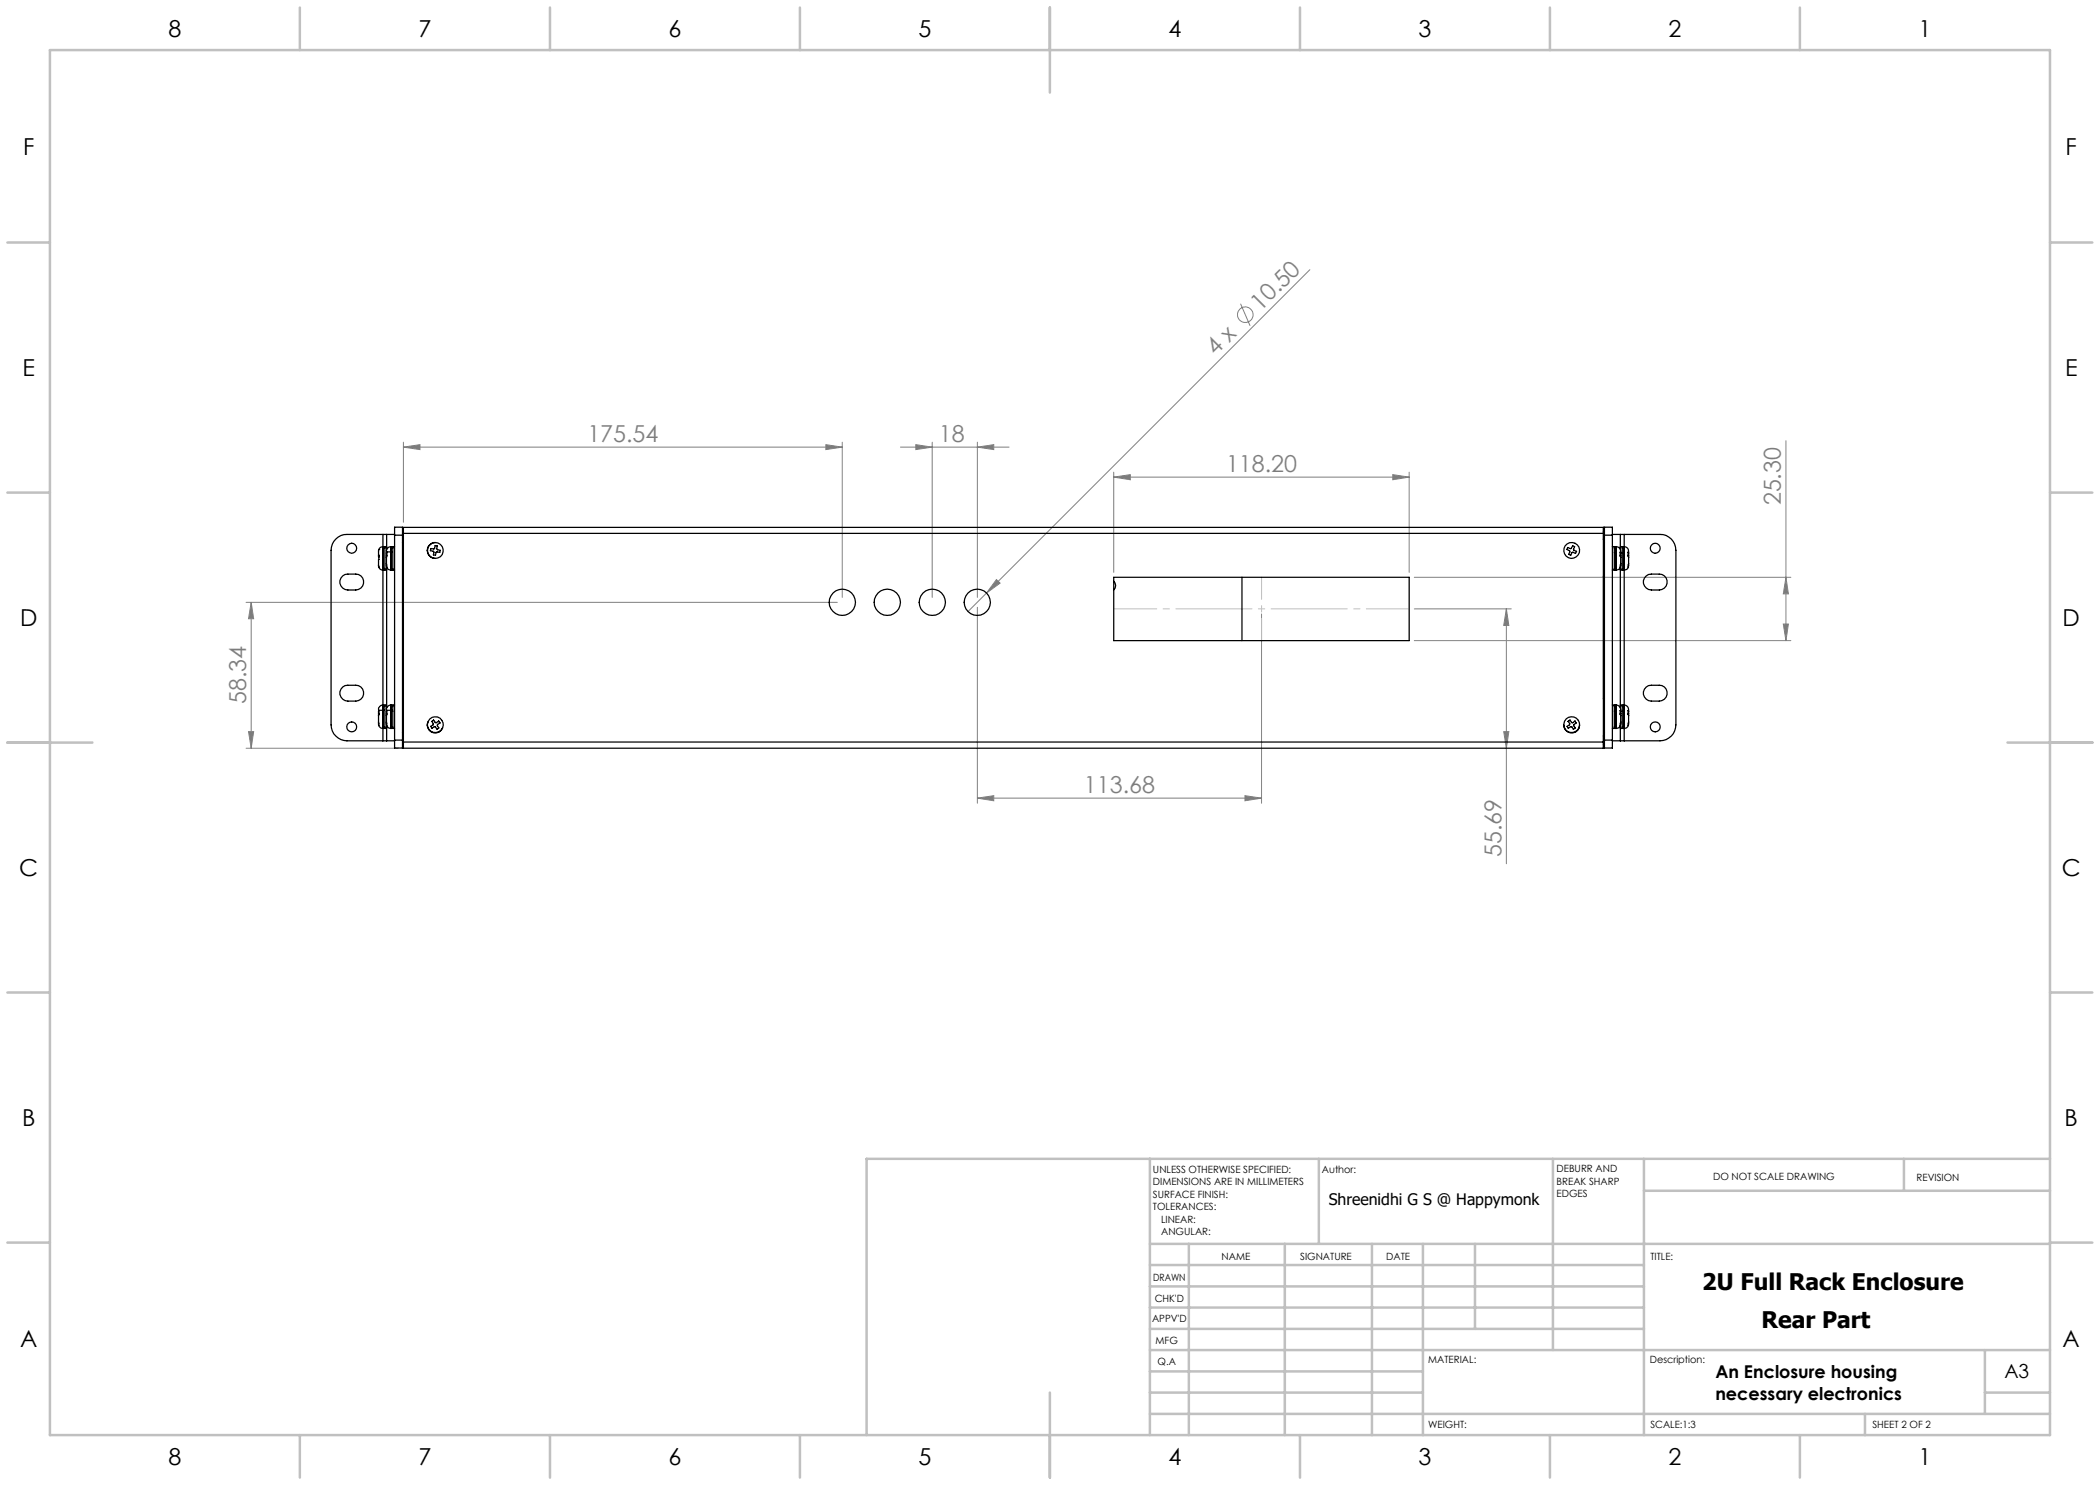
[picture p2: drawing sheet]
<svg xmlns="http://www.w3.org/2000/svg" width="420mm" height="297mm" viewBox="0 0 420 297" stroke-linecap="round" stroke-linejoin="round" font-family="sans-serif">
<g fill="none" stroke="#808080" stroke-width=".2">
<path d="M262 53.9l-68.4 68.4M248.1 60.7l1.9 4.5M80.7 89.4l3.3-.5v1zM80.7 88.4v16.1M80.7 89.4h87.8M165.2 88.9l3.3 .5-3.3 .5zM168.5 88.4v31.1M180.1 89.4h21.7M183.2 88.9l3.2 .5-3.2 .5zM186.4 88.4v31.1M195.5 89.4l3.3-.5v1zM195.5 88.4v31.1"/>
<path d="M222.7 95.4l3.4-.5v1.1zM222.7 94.4v20.1M222.7 95.4h59.1M278.6 94.9l3.2 .5-3.2 .6zM281.8 94.4v20.1M357.2 88.2v39.9M199.3 115.9l.7 .7-2.7 2zM282.9 115.5h75.3M357.2 115.5l.5 3.3h-1zM49.2 120.5h118.3M50.2 120.5l.5 3.3h-1zM50.2 120.5v29.1"/>
<path d="M195.5 121.5v39.2M252.3 122.8v37.9M282.9 121.8h19.4M282.9 128.1h75.3M301.3 121.8v51M301.3 121.8l.5 3.3h-1.1zM356.7 124.8h1l-.5 3.3zM49.2 149.6h30.5M49.7 146.3h1l-.5 3.3zM195.5 159.6l3.3-.5v1.1zM195.5 159.6h56.8M249 159.1l3.3 .5-3.3 .6z"/>
<path d="M300.7 146.3h1.1l-.5 3.3z"/>
<circle cx="249.1" cy="63" r="1.56"/>
</g>
<path d="M222.8 121.8h59.1" fill="none" stroke="#c0c0c0" stroke-width=".2" stroke-dasharray="15.2 1.3 1.3 1.3" stroke-dashoffset="6.6"/>
<path d="M252.3 115.4v12.7" fill="none" stroke="#c0c0c0" stroke-width=".2" stroke-dasharray="15.2 1.3 1.3 1.3" stroke-dashoffset="10.8"/>
<g fill="none" stroke="#c0c0c0" stroke-width=".5">
<path d="M10 10h400v277h-400zM60 1.5v8.5M110 1.5v8.5M160 1.5v8.5M210 1.5v17M260 1.5v8.5M310 1.5v8.5M360 1.5v8.5M1.5 48.5h8.5M410 48.5h8.5M1.5 98.5h8.5M410 98.5h8.5"/>
<path d="M1.5 148.5h17M401.5 148.5h17M1.5 198.5h8.5M410 198.5h8.5M230 231.8v55.2M263.8 231.8v17M310.6 231.8v38.2M328.8 231.8v55.2M328.8 238.2h81.2M380.8 231.8v6.4M410 231.8h-236.7v55.2M1.5 248.5h8.5"/>
<path d="M230 248.8h180M230 257.3h98.8M230 253h98.8M237.8 248.8v38.2M257 248.8v38.2M274.4 248.8v38.2M284.6 248.8v38.2M295 248.8v17M410 248.5h8.5M210 278.5v17M230 265.8h98.8M230 261.5h98.8"/>
<path d="M230 278.5h54.6M230 274.3h54.6M230 270h180M397 278.5h13M397 270v12.8M60 287v8.5M110 287v8.5M160 287v8.5M230 282.8h180M260 287v8.5M310 287v8.5M360 287v8.5"/>
<path d="M373 282.8v4.2"/>
</g>
<g fill="#808080">
<path d="M199.3 115.9l.7 .7-2.7 2z"/>
<path d="M249 159.1l3.3 .5-3.3 .6zM195.5 159.6l3.3-.5v1.1z"/>
<path d="M301.3 121.8l.5 3.3h-1.1zM300.7 146.3h1.1l-.5 3.3z"/>
<path d="M165.2 88.9l3.3 .5-3.3 .5zM80.7 89.4l3.3-.5v1z"/>
<path d="M222.7 95.4l3.4-.5v1.1zM278.6 94.9l3.2 .5-3.2 .6z"/>
<path d="M356.7 124.8h1l-.5 3.3zM357.2 115.5l.5 3.3h-1z"/>
<path d="M50.2 120.5l.5 3.3h-1zM49.7 146.3h1l-.5 3.3z"/>
<path d="M183.2 88.9l3.2 .5-3.2 .5zM195.5 89.4l3.3-.5v1z"/>
</g>
<g fill="none" stroke="#000" stroke-width=".25">
<path d="M68.5 115.2a4 4 0 0 1 3.7 0 1.61 1.61 0 0 1 .4 1.7 1.61 1.61 0 0 1-1.4 1.1h-1.6a1.6 1.6 0 0 1-1.5-1.1 1.6 1.6 0 0 1 .4-1.7zM75.7 111.1l.1 .7a2.36 2.36 0 0 0 .3 2l.5 .2M75.7 113.1v.3M75.7 111.1l.1 .3M75.7 111.2h.1M75.7 111.3h.1M75.7 109.9v1.2M75.7 109.9h.1M76.6 109.3a.91 .91 0 0 0-.9 .6M76.6 106.9h.7M76.6 106.9h-7.2a3.2 3.2 0 0 0-3.2 3.2v34.9a3.3 3.3 0 0 0 3.2 3.2h7.2M76.6 109.3v4.7"/>
<path d="M76.6 114h.1M76.6 109.3h.1M76.6 106.9v2.4M76.6 114v27M76.7 109.3l.3 .3M76.7 109.3v4.7M77 113.7l-.3 .3M77.3 112.7v.7M77.3 111.4v2M77.3 111.1h.1M77.3 113.4l.2 .4 .7 .2M77.3 109.3h-.3v4.7h.3"/>
<path d="M77.3 106.9v3M77.3 113.5v28M77.3 106.9h1.6M77.3 110.4h1.2M77.4 110.4l-.1 1M77.4 110.4l-.1 1.1M78.2 109.3a.9 .9 0 0 0-.9 .9M78.2 109.3v4.7M78.2 114h.1M78.2 109.3h.1M78.2 109.3l.4 .3M78.6 113.7l-.4 .3"/>
<path d="M78.9 107v-1.6h1.6v1.6M78.9 109.3h-.3v4.7h.3M78.9 107h1.6M78.9 107v41M80.5 107v41M80.5 115.2h.2M80.7 107.9l-.2 .6M80.7 106.7h240M80.7 106.7v41.7M86.2 109.7l.7 .1 .1-.7 .5 .1-.2 .6 .8 .3-.2 .4-.6-.1-.2 .7-.4-.1 .1-.6-.7-.3zM87.1 108.5a1.59 1.59 0 0 0-1.7 1.6 1.59 1.59 0 0 0 1.7 1.6M222.7 116.2a1.2 1.2 0 0 1 0 1.8"/>
<path d="M222.7 115.5h59.1v12.6h-59.1zM248.4 115.5v12.6M313.5 109.5l.6 .2 .4-.6 .4 .2-.2 .6 .6 .4-.2 .4-.6-.2-.4 .6-.4-.2 .3-.7-.6-.3zM320.7 105.5v1.2M320.7 107.8l.2 .7M320.7 106.3h.1M320.7 115.2h.2M320.7 105.5h-240v1.2M320.7 106.3v.4M320.7 105.5v.8M320.7 106.7v41.7M320.9 107v-1.6h1.6v1.6"/>
<path d="M320.9 107h1.6M320.9 107v41M322.5 109.3h.4v4.7h-.4M322.5 106.9h1.6M322.5 107v41M322.9 113.7l.3 .3M323.2 109.3l-.3 .3M323.2 109.3v4.7M323.2 114h.1M323.2 109.3h.1M323.3 109.3a.9 .9 0 0 1 .8 .9M323.3 109.3v4.7"/>
<path d="M324 111.1h.1M324.1 106.9h.7M324.1 109.3h.3v4.7h-.3M324.1 106.9v3M324.1 113.5v28M324.1 113.3l-.2 .5-.6 .2M324.1 110.6l-.1-.2 .1 1M324.1 111.4v2v-.7M324.1 110.3v.3M324.1 110.6v.9M324.4 113.7l.4 .3M324.8 109.3l-.4 .3"/>
<path d="M324.8 109.3v4.7M324.8 114h.1M324.8 109.3h.1M324.8 109.3a.9 .9 0 0 1 .9 .9M324.8 106.9h7.2a3.1 3.1 0 0 1 3.2 3.2v34.9a3.2 3.2 0 0 1-3.2 3.2h-7.2M324.8 106.9v2.4M324.8 114v27M325.6 111.1h.1M325.7 113.3l-.2 .5-.7 .2M325.7 110.6l-.1-.2 .1 1M325.7 111.4l-.1 2 .1-.7M325.7 110.3v.3"/>
<path d="M325.7 110.6v.9M329.2 115.2a4 4 0 0 1 3.7 0 1.61 1.61 0 0 1 .4 1.7 1.61 1.61 0 0 1-1.4 1.1h-1.6a1.6 1.6 0 0 1-1.5-1.1 1.6 1.6 0 0 1 .4-1.7zM68.5 137.4a4 4 0 0 1 3.7 0 1.61 1.61 0 0 1 .4 1.8 1.61 1.61 0 0 1-1.4 1h-1.6a1.6 1.6 0 0 1-1.5-1 1.6 1.6 0 0 1 .4-1.8zM80.5 139.8h.2M320.7 139.8h.2M329.2 137.4a4 4 0 0 1 3.7 0 1.61 1.61 0 0 1 .4 1.8 1.61 1.61 0 0 1-1.4 1h-1.6a1.6 1.6 0 0 1-1.5-1 1.6 1.6 0 0 1 .4-1.8zM75.7 143.2l.1-1.1-.1 3v-.7M75.7 142.7h.1M75.7 145.1l.4 .5 .5 .1M75.7 142.1h1.2M76.6 141a.9 .9 0 0 0-.9 .9M76.6 148.2h.7"/>
<path d="M76.6 141v4.7M76.6 141h.1M76.6 145.7h.1M76.6 145.7v2.5M76.7 141l.3 .3M76.7 141v4.7M77 145.4l-.3 .3M77.3 143.2l.1-1.1-.1 3v-.7M77.3 142.7h.1M77.3 145.1l.4 .5 .5 .1M77.3 141h-.3v4.7h.3M77.3 145.2v3"/>
<path d="M77.3 148.2h1.6M77.3 142.1h1.2M78.2 141a.9 .9 0 0 0-.9 .9M78.2 141v4.7M78.2 141h.1M78.2 145.7h.1M78.2 141l.4 .3M78.6 145.4l-.4 .3M78.9 148v1.6h1.6v-1.6M78.9 141h-.3v4.7h.3M78.9 148h1.6M80.5 146.5l.2 .6"/>
<path d="M80.7 148.4v1.2h240M80.7 148.4h240M85.6 144.4a1.59 1.59 0 0 0 .9 2.1 1.59 1.59 0 0 0 2-.9M86.4 144.3l.3-.3 .5 .6 .5-.4 .3 .4-.5 .3v.2l.3 .5-.4 .3-.5-.6-.5 .4-.3-.4 .5-.3 .1-.3zM86.7 144l-.1 .1M87.7 144.2l.3 .4M312.7 145h.1M313.8 144.2l-.2 .1M314 144l.4 .6 .6-.4 .2 .4-.5 .4 .4 .6-.4 .3-.4-.6-.6 .4-.3-.4 .6-.5-.4-.5M314 144l-.2 .1M314 144l-.4 .3M315 144.2l.1 .1"/>
<path d="M315.9 145a1.59 1.59 0 0 1-1.6 1.6 1.59 1.59 0 0 1-1.6-1.6M320.7 148.4v1.2M320.7 148.8h.1M320.7 148.4v.4M320.7 148.8v.8M320.9 148v1.6h1.6v-1.6M320.9 146.5l-.2 .7M320.9 148h1.6M322.5 141h.4v4.7h-.4M322.5 148.2h1.6M322.9 145.4l.3 .3M323.2 141l-.3 .3"/>
<path d="M323.2 141v4.7M323.2 141h.1M323.2 145.7h.1M323.3 141a.9 .9 0 0 1 .8 .9M323.3 141v4.7M324 142.7h.1M324.1 148.2h.7M324.1 141h.3v4.7h-.3M324.1 145.2v3M324.1 145l-.4 .6-.4 .1M324.1 142.3l-.1-.2 .1 3v-.7M324.1 142v.3"/>
<path d="M324.1 142.3v.9M324.4 145.4l.4 .3M324.8 141l-.4 .3M324.8 141v4.7M324.8 141h.1M324.8 145.7h.1M324.8 141a.9 .9 0 0 1 .9 .9M324.8 145.7v2.5M325.6 142.7h.1M325.7 145l-.4 .6-.5 .1M325.7 142.3l-.1-.2v3l.1-.7M325.7 142v.3"/>
<path d="M325.7 142.3v.9"/>
<circle cx="70.3" cy="109.6" r=".99"/>
<circle cx="87.1" cy="110.1" r="1.58"/>
<circle cx="314.3" cy="110.1" r="1.57"/>
<circle cx="331" cy="109.7" r=".99"/>
<circle cx="168.5" cy="120.5" r="2.62"/>
<circle cx="177.5" cy="120.5" r="2.62"/>
<circle cx="186.5" cy="120.5" r="2.63"/>
<circle cx="195.5" cy="120.5" r="2.63"/>
<circle cx="70.3" cy="145.4" r=".99"/>
<circle cx="87.1" cy="144.9" r="1.57"/>
<circle cx="314.3" cy="144.9" r="1.58"/>
<circle cx="331" cy="145.4" r=".99"/>
</g>
<g font-size="4.7">
<text x="33.7" y="7.4">8</text>
<text x="83.7" y="7.4">7</text>
<text x="133.7" y="7.4">6</text>
<text x="183.7" y="7.4">5</text>
<text x="233.7" y="7.4">4</text>
<text x="283.7" y="7.4">3</text>
<text x="333.7" y="7.4">2</text>
<text x="383.7" y="7.4">1</text>
<text x="4.6" y="30.9">F</text>
<text x="413.1" y="30.9">F</text>
<text x="4.5" y="75.2">E</text>
<text x="413" y="75.2">E</text>
<text x="4" y="125.2">D</text>
<text x="412.5" y="125.2">D</text>
<text x="3.9" y="175.2">C</text>
<text x="412.4" y="175.2">C</text>
<text x="4.4" y="225.2">B</text>
<text x="412.9" y="225.2">B</text>
<text x="4" y="269.4">A</text>
<text x="412.5" y="269.4">A</text>
<text x="33.7" y="292.9">8</text>
<text x="83.7" y="292.9">7</text>
<text x="133.7" y="292.9">6</text>
<text x="183.7" y="292.9">5</text>
<text x="233.7" y="292.9">4</text>
<text x="283.7" y="292.9">3</text>
<text x="333.7" y="292.9">2</text>
<text x="383.7" y="292.9">1</text>
</g>
<g font-size="4.7" fill="#808080">
<text x="252.1" y="62.3" transform="rotate(-45 252.1 62.3)">10.50</text>
<text x="243.1" y="71.3" transform="rotate(-45 243.1 71.3)">4 x</text>
<text x="117.5" y="88.4">175.54</text>
<text x="187.8" y="88.4">18</text>
<text x="245.2" y="94.4">118.20</text>
<text x="356.2" y="101.1" transform="rotate(-90 356.2 101.1)">25.30</text>
<text x="49.2" y="140.9" transform="rotate(-90 49.2 140.9)">58.34</text>
<text x="216.8" y="158.6">113.68</text>
<text x="300.3" y="171.4" transform="rotate(-90 300.3 171.4)">55.69</text>
</g>
<g font-size="4.6">
<text x="340.5" y="258.1">2U Full Rack Enclosure</text>
<text x="352.3" y="265.5">Rear Part</text>
</g>
<text font-size="3.9" x="400.9" y="275.5">A3</text>
<g font-size="3.5">
<text x="343.1" y="275.5">An Enclosure housing</text>
<text x="343.1" y="280">necessary electronics</text>
</g>
<text font-size="3.2" x="265.7" y="241.1">Shreenidhi G S @ Happymonk</text>
<g font-size="2">
<text x="230.6" y="234.6">UNLESS OTHERWISE SPECIFIED:</text>
<text x="230.6" y="237.1">DIMENSIONS ARE IN MILLIMETERS</text>
<text x="230.6" y="239.6">SURFACE FINISH:</text>
<text x="264.4" y="234.6">Author:</text>
<text x="311.3" y="234.5">DEBURR AND</text>
<text x="311.3" y="237">BREAK SHARP</text>
<text x="311.3" y="239.5">EDGES</text>
<text x="342.6" y="236">DO NOT SCALE DRAWING</text>
<text x="383.3" y="236.2">REVISION</text>
<text x="230.6" y="242.1">TOLERANCES:</text>
<text x="232.2" y="244.6">LINEAR:</text>
<text x="232.2" y="247.1">ANGULAR:</text>
<text x="244.3" y="252">NAME</text>
<text x="260" y="251.9">SIGNATURE</text>
<text x="277.2" y="251.9">DATE</text>
<text x="330.1" y="251.9">TITLE:</text>
<text x="230.6" y="256.1">DRAWN</text>
<text x="230.9" y="260.3">CHK'D</text>
<text x="230.4" y="264.4">APPV'D</text>
<text x="231.1" y="268.8">MFG</text>
<text x="231.5" y="273">Q.A</text>
<text x="285.6" y="272.5">MATERIAL:</text>
<text x="330" y="272.5">Description:</text>
<text x="285.6" y="285.5">WEIGHT:</text>
<text x="330.1" y="285.6">SCALE:1:3</text>
<text x="374.5" y="285.6">SHEET 2 OF 2</text>
</g>
</svg>
